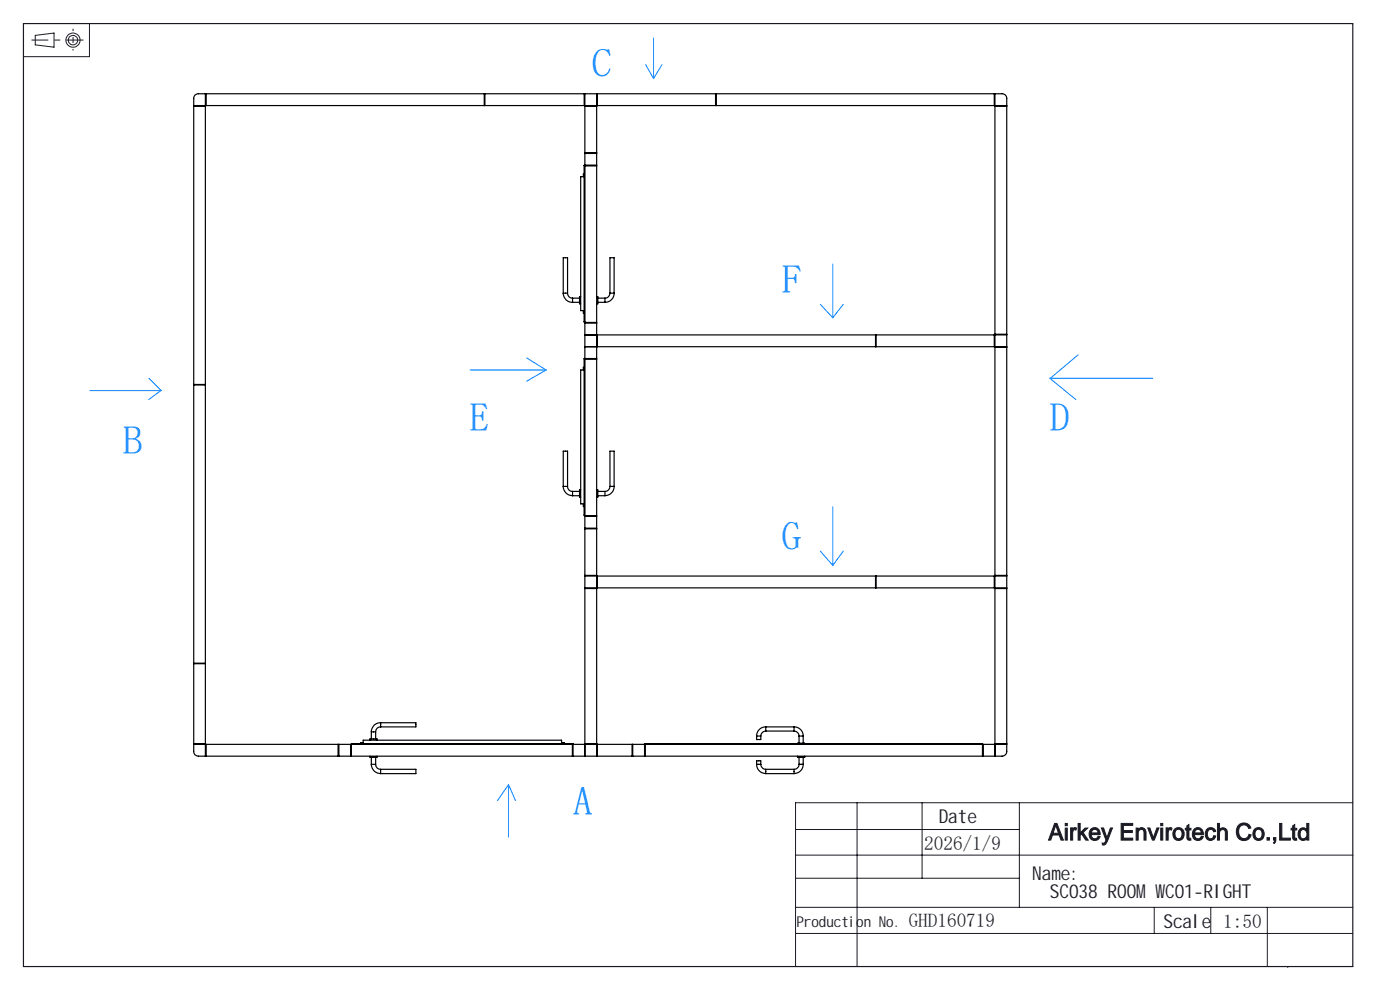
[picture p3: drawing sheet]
<svg xmlns="http://www.w3.org/2000/svg" width="297mm" height="210mm" viewBox="0 0 297 210" stroke-linecap="round" stroke-linejoin="round" font-family="sans-serif">
<g fill="none" stroke="#000" stroke-width=".25">
<path d="M43.6 19.9v140.5M43.7 19.9v2.5M102.7 19.9v2.5M102.9 19.9v2.5M123.9 19.9v2.5M124.1 19.9v140.5M126.6 19.9v140.5M126.7 19.9v2.5M151.8 19.9v2.5M151.9 19.9v2.5M210.9 19.9v2.5M211.1 19.9v140.5"/>
<path d="M41.1 22.4h172.5M41.1 22.5h2.5M41.3 20.2l.6-.3h170.7a.96 .96 0 0 1 1 1v138.5a1.02 1.02 0 0 1-1 1h-170.7a.91 .91 0 0 1-.8-1v-138.7zM123.9 35.1v33.2M123.9 36.9h-.1v.6h-.6v28.4h.6v.6h.1M124 35l-.1 .1M124 35h2.6M124 35v33.3M124.1 22.5h2.5M124.1 32.4h2.5M124.1 32.6h2.5M124.1 35.2h2.5"/>
<path d="M211.1 22.5h2.5M119.5 62.2a1.93 1.93 0 0 0 2 1.9M119.5 62.2v-7.5h.9v7.5M119.5 62.2h.9M120.4 62.2l.1 .4a.97 .97 0 0 0 1 .6M121.5 63.2v.9M121.5 63.2h1.4M121.5 64.1h1.4M123.2 62.9h-.3v1.5h.3M123.9 68.3h.1M123.9 76.1v33.1M123.9 77.9h-.1v.6h-.6v28.4h.6v.5h.1"/>
<path d="M124 76.1h-.1M124 76.1h2.6M124 68.3h.1M124 76.1v33.3M124.1 68.5h2.5M124.1 71h89.5M124.1 73.5h89.5M124.1 76.2h2.5M124.1 68.4h2.5M126.6 62.9h.2v1.5h-.2M126.7 71v2.5M126.8 63.2h1.5"/>
<path d="M126.8 64.1h1.5M128.3 63.2v.9M129.4 62.2l-.3 .7-.8 .3M129.4 62.2v-7.5h.9v7.5M129.4 62.2h.9M130.3 62.2a1.93 1.93 0 0 1-2 1.9M185.7 71v2.5M185.8 71v2.5M210.9 71v2.5M211.1 70.9h2.5M211.1 73.7h2.5M41.1 81.6h2.5"/>
<path d="M41.1 81.7h2.5M119.5 103.2a1.99 1.99 0 0 0 2 2M119.5 103.2v-7.5h.9v7.5M119.5 103.2h.9M120.4 103.2l.1 .4 .3 .4 .7 .2M121.5 104.2v1M121.5 104.2h1.4M121.5 105.2h1.4M123.2 103.9h-.3v1.5h.3M123.9 109.2l.1 .2M124 109.4h.1M124.1 109.5h2.5"/>
<path d="M124.1 112h2.5M124.1 112.2h2.5M124.1 109.4h2.5M126.6 103.9h.2v1.5h-.2M126.8 104.2h1.5M126.8 105.2h1.5M128.3 104.2v1M129.4 103.2l-.1 .5-.3 .3-.7 .2M129.4 103.2v-7.5h.9v7.5M129.4 103.2h.9M130.3 103.2a1.99 1.99 0 0 1-2 2M124.1 124.7h89.5"/>
<path d="M124.1 122.2h89.5M124.1 124.8h2.5M124.1 122.1h2.5M126.7 122.2v2.5M185.7 122.2v2.5M185.8 122.2v2.5M210.9 122.2v2.5M211.1 124.8h2.5M211.1 122.1h2.5M41.1 157.9h172.5M41.1 157.8h2.5M41.1 140.8h2.5"/>
<path d="M41.1 140.7h2.5M43.7 157.9v2.5M71.7 157.9v2.5M71.9 157.9v2.5M74.4 157.9v2.5M74.6 157.8l-.1 2.6M74.6 157.8h47M74.6 157.8h.1M76.5 157.8v-.3h.5v-.5h42.1v.5h.6v.3M78.5 157v-.3h1.5v.3M78.8 155.2h.9M78.8 155.2v1.5"/>
<path d="M79.7 155.2v1.5M80.8 154.2h-.2a1.03 1.03 0 0 0-.9 1M80.8 153.3a1.93 1.93 0 0 0-2 1.9M80.8 153.3h7.4v.9h-7.4M80.8 153.3v.9M121.4 157.9v2.5M121.6 157.8v2.6M124.1 157.8h2.5M126.7 157.9v2.5M134.1 157.9v2.5M134.2 157.9v2.5M136.7 157.8v2.6"/>
<path d="M136.7 157.8h71.7M136.8 157.8h-.1M136.8 157.8h71.5M136.9 157.9v2.5M160.5 156.1v.8h.9v-.8M160.5 156.1h.9M162.5 155.1l-.8 .3-.3 .7M162.5 154.2a1.93 1.93 0 0 0-2 1.9M162.5 154.2v.9M162.5 154.2h6M162.5 155.1h6M168.5 155.1l.7 .3 .3 .7"/>
<path d="M168.5 154.2a1.93 1.93 0 0 1 1.9 1.9M168.5 154.2v.9M169.2 157.8h1.5M169.5 156.1h.9M169.5 156.1v1.5M170.4 156.1v1.5M208.3 157.8h.1M208.4 157.8v.1M208.4 157.9v2.5M208.6 157.9v2.5M211.1 157.8h2.5M78.5 160.4v.2h1.5v-.2"/>
<path d="M78.8 162.1a1.99 1.99 0 0 0 2 2M78.8 162.1h.9M78.8 160.6v1.5M79.7 162.1l.1 .5 .3 .4 .7 .2M79.7 160.6v1.5M80.8 163.2h7.4v.9h-7.4M80.8 163.2v.9M160.5 162.1a1.99 1.99 0 0 0 2 2M160.5 162.1v-.7h.9v.7M160.5 162.1h.9M161.4 162.1l.3 .8 .8 .3M162.5 163.2v.9"/>
<path d="M162.5 163.2h6M162.5 164.1h6M168.5 163.2v.9M169.2 160.4v.2h1.5v-.2M169.5 162.1l-.2 .7-.4 .3-.4 .1M169.5 162.1h.9M169.5 160.6v1.5M170.4 162.1a1.99 1.99 0 0 1-1.9 2M170.4 160.6v1.5"/>
</g>
<g fill="none" stroke="#191924" stroke-width=".21">
<path d="M7.5 7.5l4-.5v3l-4-.5zM19 5v7h-14M168.8 176h47.5M181.8 170.3v34.7M195.6 170.3v16M216.3 170.3v22.2M287 170.3h-118.2v34.7M168.8 198h118.2M168.8 181.4h118.3M168.8 186.3h47.5M168.8 192.5h118.2M244.9 192.5v5.5"/>
<path d="M256.9 192.5v5.5M268.9 192.5v12.5M273.2 205v.2"/>
<circle cx="15.5" cy="8.5" r="1.01"/>
<circle cx="15.5" cy="8.5" r="1.5"/>
</g>
<path d="M15.5 6.1v4.6" fill="none" stroke="#191924" stroke-width=".21" stroke-dasharray="30.5 1.3 1.3 1.3" stroke-dashoffset="30" stroke-linecap="butt"/>
<path d="M17.7 8.5h-11" fill="none" stroke="#191924" stroke-width=".21" stroke-dasharray="30.5 1.3 1.3 1.3" stroke-dashoffset="26.8" stroke-linecap="butt"/>
<path d="M5 5h282v200h-282z" fill="none" stroke="#191924" stroke-width=".25"/>
<g fill="none" stroke="#0080ff" stroke-width=".21">
<path d="M137 13.7l1.6 3M138.6 8.1v8.6M140.4 13.7l-1.8 3M176.7 56v11.4M99.7 78.5h16.2M111.8 75.9l4.1 2.6M115.9 78.5l-4.1 2.3M174 64.5l2.7 2.9M178.9 64.5l-2.2 2.9M228.7 75.3l-5.9 4.9h21.7M19 82.9h15.2M31.6 80.2l2.6 2.7"/>
<path d="M34.2 82.8l-2.7 2M222.7 80.2l5.5 4.6M174 116.9l2.7 3M176.7 107.5v12.4M178.9 116.9l-2.2 3M107.9 166.4v11.2M107.9 166.4l-2.3 3.4M107.9 166.4l1.5 3.4"/>
</g>
<g font-size="8.5" fill="#0080ff">
<text x="125.6" y="16.3">C</text>
<text x="165.8" y="62.2">F</text>
<text x="99.5" y="91.4">E</text>
<text x="222.7" y="91.4">D</text>
<text x="26" y="96.2">B</text>
<text x="165.8" y="116.6">G</text>
<text x="121.5" y="173">A</text>
</g>
<text font-size="4.9" fill="#191924" x="222.4" y="178.2">Airkey Envirotech Co.,Ltd</text>
<g font-size="4.1" fill="#191924">
<text x="199.1" y="174.5">Date</text>
<text x="196.1" y="180.3">2026/1/9</text>
<text x="219" y="186.6">Name:</text>
<text x="222.7" y="190.6">SC038 ROOMW</text>
<text x="247.2" y="190.6">C01-RIGHT</text>
<text x="192.8" y="196.7">GHD160719</text>
<text x="246.8" y="196.8">Scale</text>
<text x="259.5" y="196.8">1:50</text>
</g>
<text font-size="3.2" fill="#191924" x="169" y="196.7">Production No.</text>
</svg>
